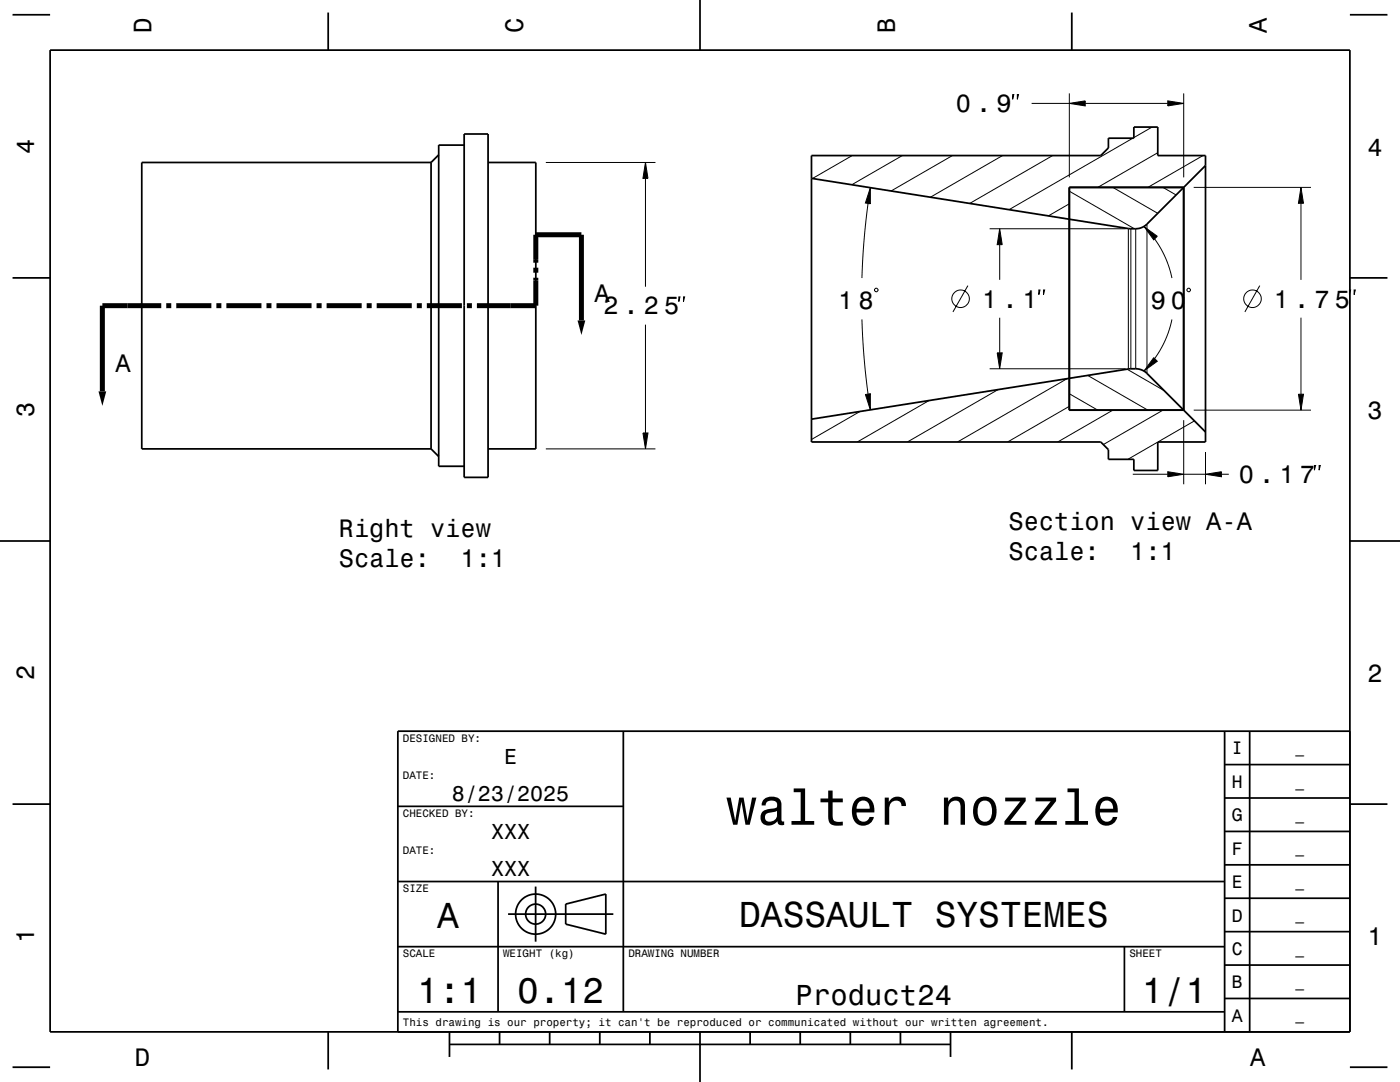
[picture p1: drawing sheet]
<svg xmlns="http://www.w3.org/2000/svg" width="279mm" height="216mm" viewBox="0 0 279 216" stroke-linecap="round" stroke-linejoin="round" font-family="sans-serif">
<g fill="none" stroke="#000" stroke-width=".2">
<path d="M202.1 18.9h.2l-.2 .9zM203 18.9h.3l-.3 .9zM213.4 18.6v16.8M236.2 18.6v16.8M108.9 32.4h21.9M128.8 32.4l.5 3.2h-1zM128.8 35.6v21.6M170.1 31l-8 4.6M173.7 37.5v3.2l-1-.2zM180.1 31l-10.1 5.9M190.1 31l-12.3 7.1M200.1 31l-14.4 8.3"/>
<path d="M205.9 20.6h7.5M210.1 31l-16.6 9.6M213.4 20.6l3.2-.5v1zM213.4 38.1l13 7.5M216.6 20.6h16.5M222.1 37.4l9 5.2M226.1 27.6l-24.7 14.2M229.9 25.4l-3.6 2.1M231.1 30.5l-12 6.9M232.1 37.4l2.6 1.5M233.1 20.1l3.1 .5-3.1 .5zM238.2 37.4h23.4"/>
<path d="M240.1 31l-11 6.4M259.6 37.4l.5 3.2h-1zM135.5 59.2h.2l-.2 1zM136.4 59.2h.2l-.2 1zM173.2 40.6l-.8 7.9-.4 7M174.5 57.7l.3-.2h.2l.2 .2v.3l-.2 .2h-.2l-.3-.2zM193.2 57l-3 5.2M197.5 45.6h27.2M199.5 45.6l.5 3.2h-1zM199.5 48.8v7M207.3 57.9h.3l-.3 .9zM208.3 57.9h.2l-.2 .9z"/>
<path d="M213.4 40.7l-4.2 2.4M225.2 45.6v28M225.7 45.6v28M226.7 45.6v28M228.4 45.3l2.6 1.8-.7 .8zM228.9 44.7v29.8M230.4 47.7l1.3 2 .9 1.7 .8 2.1 .5 2M236.9 57.7l.2-.2h.2l.3 .2v.3l-.3 .2h-.2l-.2-.2zM251.4 57l-3 5.2M259.6 40.6v15.2M269.3 57.9h.2l-.2 .9zM270.2 57.9h.3l-.3 .9z"/>
<path d="M128.8 64.8v21.6M172 63.7l.4 7.3 .8 7.6M172.7 78.7l1-.1v3.2zM185.4 79.9l-14.3 8.3M197.5 73.6h27.2M199 70.4h1l-.5 3.2zM199.2 77.7l-18.1 10.5M199.5 63.4v7M213 75.6l-21.9 12.6M213.4 78.6l5.7 3.2M217.1 74.9l12 6.9M224.9 73.7l7.4 4.2"/>
<path d="M230.3 71.4l.7 .7-2.6 1.9zM233.9 63.7l-.5 2.1-.8 2.1-.9 1.8-1.3 1.9M259.1 78.7h1l-.5 3.1zM259.6 63.4v15.3M108.9 89.6h21.9M128.3 86.4h1l-.5 3.2zM171.6 82.1l-9.7 5.6M213.4 81.1l-12.3 7.1M222.1 81.8l-11 6.4M226.1 94.6h7M232.1 81.8l-11.9 6.9M233.1 94.1l3.1 .5-3.1 .5z"/>
<path d="M236.2 83.8v12.8M236.2 94.6h4.4M238.2 81.8h23.4M238.4 84l-13.3 7.7M240.6 94.6l3.2-.5v1zM240.6 90.2v6.4M243.8 94.6h1.4M262.3 92.9h.3l-.3 .9zM263.3 92.9h.2l-.2 .9z"/>
<circle cx="191.7" cy="59.6" r="1.75"/>
<circle cx="250" cy="59.6" r="1.75"/>
</g>
<g fill="none" stroke="#000" stroke-width=".35">
<path d="M2.5 2.9h7.5M10 10h259.4v195.9h-259.4zM65.5 2.5v7.5M139.7 0v10M213.9 2.5v7.5M269.4 2.9h7.5M86 32.4h-57.7v57.2h57.7M86 32.4v57.2M87.6 30.9l-1.6 1.5M92.6 26.7h4.8v68.6h-4.8zM92.6 29h-5v64h5M97.4 32.4h9.5v57.2h-9.5"/>
<path d="M161.9 31h57.8l1.5-1.5v-1.9h5.1v-2.2h4.8v5.6h9.5v57.2h-9.5v5.7h-4.8v-2.2h-5.1v-2l-1.5-1.5h-57.8zM213.4 37.4h22.8v44.4h-22.8zM240.6 33l-11.7 11.7a3.2 3.2 0 0 1-2.2 .9h-1.5l-63.3-10M2.5 55.4h7.5M269.4 55.4h7.5M86 89.6l1.6 1.5M161.9 83.6l63.3-10h1.5a3.2 3.2 0 0 1 2.2 .9l11.7 11.7M0 107.9h10M269.4 107.9h10M124.4 145.9v56M244.4 159.2h25M244.4 152.6h25"/>
<path d="M244.4 145.9v60M249.4 145.9v60M269.4 145.9h-190v60M2.5 160.5h7.5M79.4 175.9h165M79.4 160.9h45M99.4 175.9v26M106.9 176.9v11M244.4 179.2h25M244.4 172.6h25M244.4 165.9h25M269.4 160.5h7.5"/>
<path d="M79.4 188.9h165M101.4 182.4h21M112.9 180.4l8-2v8l-8-2zM224.4 188.9v13M244.4 199.2h25M244.4 192.6h25M244.4 185.9h25M2.5 213h7.5M65.5 205.9v7.5M79.4 201.9h165M89.7 208.4h100M89.7 205.9v5"/>
<path d="M99.7 205.9v2.5M109.7 205.9v2.5M119.7 205.9v2.5M129.7 205.9v2.5M139.7 205.9v10M149.7 205.9v2.5M159.7 205.9v2.5M169.7 205.9v2.5M179.7 205.9v2.5M189.7 205.9v5M213.9 205.9v7.5M269.4 213h7.5"/>
<circle cx="106.9" cy="182.4" r="2"/>
<circle cx="106.9" cy="182.4" r="4"/>
</g>
<g fill="none" stroke="#000" stroke-width="1" stroke-linecap="butt">
<path d="M106.9 55.4v5.6h-11.7M106.9 52.4v-5.6h9.1v17.1M106.9 53.4v1M32.2 61h-11.8v17.1M33.2 61h1M35.2 61h7M43.2 61h1M45.2 61h7M53.2 61h1M55.2 61h7M63.2 61h1M65.2 61h7"/>
<path d="M73.2 61h1M75.2 61h7M83.2 61h1M85.2 61h7M93.2 61h1"/>
</g>
<g fill="#000">
<path d="M128.8 32.4l.5 3.2h-1z" fill-rule="evenodd"/>
<path d="M213.4 20.6l3.2-.5v1z" fill-rule="evenodd"/>
<path d="M233.1 20.1l3.1 .5-3.1 .5z" fill-rule="evenodd"/>
<path d="M173.7 37.5v3.2l-1-.2z" fill-rule="evenodd"/>
<path d="M199.5 45.6l.5 3.2h-1z" fill-rule="evenodd"/>
<path d="M228.4 45.3l2.6 1.8-.7 .8z" fill-rule="evenodd"/>
<path d="M259.6 37.4l.5 3.2h-1z" fill-rule="evenodd"/>
<path d="M19.7 78.1h1.5l-.8 2.9z" fill-rule="evenodd"/>
<path d="M115.3 63.9h1.5l-.8 2.9z" fill-rule="evenodd"/>
<path d="M172.7 78.7l1-.1v3.2z" fill-rule="evenodd"/>
<path d="M199 70.4h1l-.5 3.2z" fill-rule="evenodd"/>
<path d="M230.3 71.4l.7 .7-2.6 1.9z" fill-rule="evenodd"/>
<path d="M259.1 78.7h1l-.5 3.1z" fill-rule="evenodd"/>
<path d="M128.3 86.4h1l-.5 3.2z" fill-rule="evenodd"/>
<path d="M233.1 94.1l3.1 .5-3.1 .5z" fill-rule="evenodd"/>
<path d="M240.6 94.6l3.2-.5v1z" fill-rule="evenodd"/>
</g>
<text font-size="10.1" x="144.9" y="164.6">walter nozzle</text>
<g font-size="7.2">
<text x="87.2" y="185.2">A</text>
<text x="147.5" y="185">DASSAULT SYSTEMES</text>
<text x="83.2" y="200.2">1:1</text>
<text x="103.2" y="200.2">0.12</text>
<text x="227.9" y="200.2">1/1</text>
</g>
<text font-size="5.8" x="158.8" y="200.5">Product24</text>
<g font-size="5">
<text x="30.2" y="6.5" transform="rotate(-90 30.2 6.5)">D</text>
<text x="104.4" y="6.5" transform="rotate(-90 104.4 6.5)">C</text>
<text x="178.6" y="6.5" transform="rotate(-90 178.6 6.5)">B</text>
<text x="252.8" y="6.5" transform="rotate(-90 252.8 6.5)">A</text>
<text x="190.8" y="22.4">0 . 9</text>
<text x="6.8" y="30.7" transform="rotate(-90 6.8 30.7)">4</text>
<text x="272.9" y="31">4</text>
<text x="118.7" y="60.2">A</text>
<text x="120.4" y="62.7">2 . 2 5</text>
<text x="167.3" y="61.7">1 8</text>
<text x="196" y="61.4">1 . 1</text>
<text x="229.6" y="61.7">9 0</text>
<text x="254.3" y="61.4">1 . 7 5</text>
<text x="23.1" y="74.3">A</text>
<text x="6.8" y="83.2" transform="rotate(-90 6.8 83.2)">3</text>
<text x="272.9" y="83.5">3</text>
<text x="247.3" y="96.4">0 . 1 7</text>
<text x="67.6" y="107.1">Right view</text>
<text x="201.3" y="105.7">Section view A-A</text>
<text x="67.6" y="113.2">Scale:</text>
<text x="91.9" y="113.2">1:1</text>
<text x="201.3" y="111.8">Scale:</text>
<text x="225.6" y="111.8">1:1</text>
<text x="6.8" y="135.7" transform="rotate(-90 6.8 135.7)">2</text>
<text x="272.9" y="136">2</text>
<text x="6.8" y="188.2" transform="rotate(-90 6.8 188.2)">1</text>
<text x="272.9" y="188.5">1</text>
<text x="26.9" y="212.7">D</text>
<text x="249.5" y="212.7">A</text>
</g>
<g font-size="4.3">
<text x="100.6" y="152.4">E</text>
<text x="90.2" y="159.9">8/23/2025</text>
<text x="98" y="167.4">XXX</text>
<text x="98" y="174.9">XXX</text>
</g>
<g font-size="3.6">
<text x="245.8" y="150.5">I</text>
<text x="245.8" y="157.2">H</text>
<text x="245.8" y="163.9">G</text>
<text x="245.8" y="170.5">F</text>
<text x="245.8" y="177.2">E</text>
<text x="245.8" y="183.9">D</text>
<text x="245.8" y="190.5">C</text>
<text x="245.8" y="197.2">B</text>
<text x="245.8" y="203.9">A</text>
</g>
<g font-size="2.9">
<text x="258.5" y="150.3">_</text>
<text x="258.5" y="156.9">_</text>
<text x="258.5" y="163.6">_</text>
<text x="258.5" y="170.3">_</text>
<text x="258.5" y="176.9">_</text>
<text x="258.5" y="183.6">_</text>
<text x="258.5" y="190.3">_</text>
<text x="258.5" y="196.9">_</text>
<text x="258.5" y="203.6">_</text>
</g>
<g font-size="2.2">
<text x="80.4" y="148">DESIGNED BY:</text>
<text x="80.4" y="155.5">DATE:</text>
<text x="80.4" y="163">CHECKED BY:</text>
<text x="80.4" y="170.5">DATE:</text>
<text x="80.4" y="178">SIZE</text>
<text x="80.4" y="191">SCALE</text>
<text x="100.4" y="191">WEIGHT (kg)</text>
<text x="125.4" y="191">DRAWING NUMBER</text>
<text x="225.4" y="191">SHEET</text>
<text x="80.4" y="204.7">This drawing is our property; it can't be reproduced or communicated without our written agreement.</text>
</g>
</svg>
